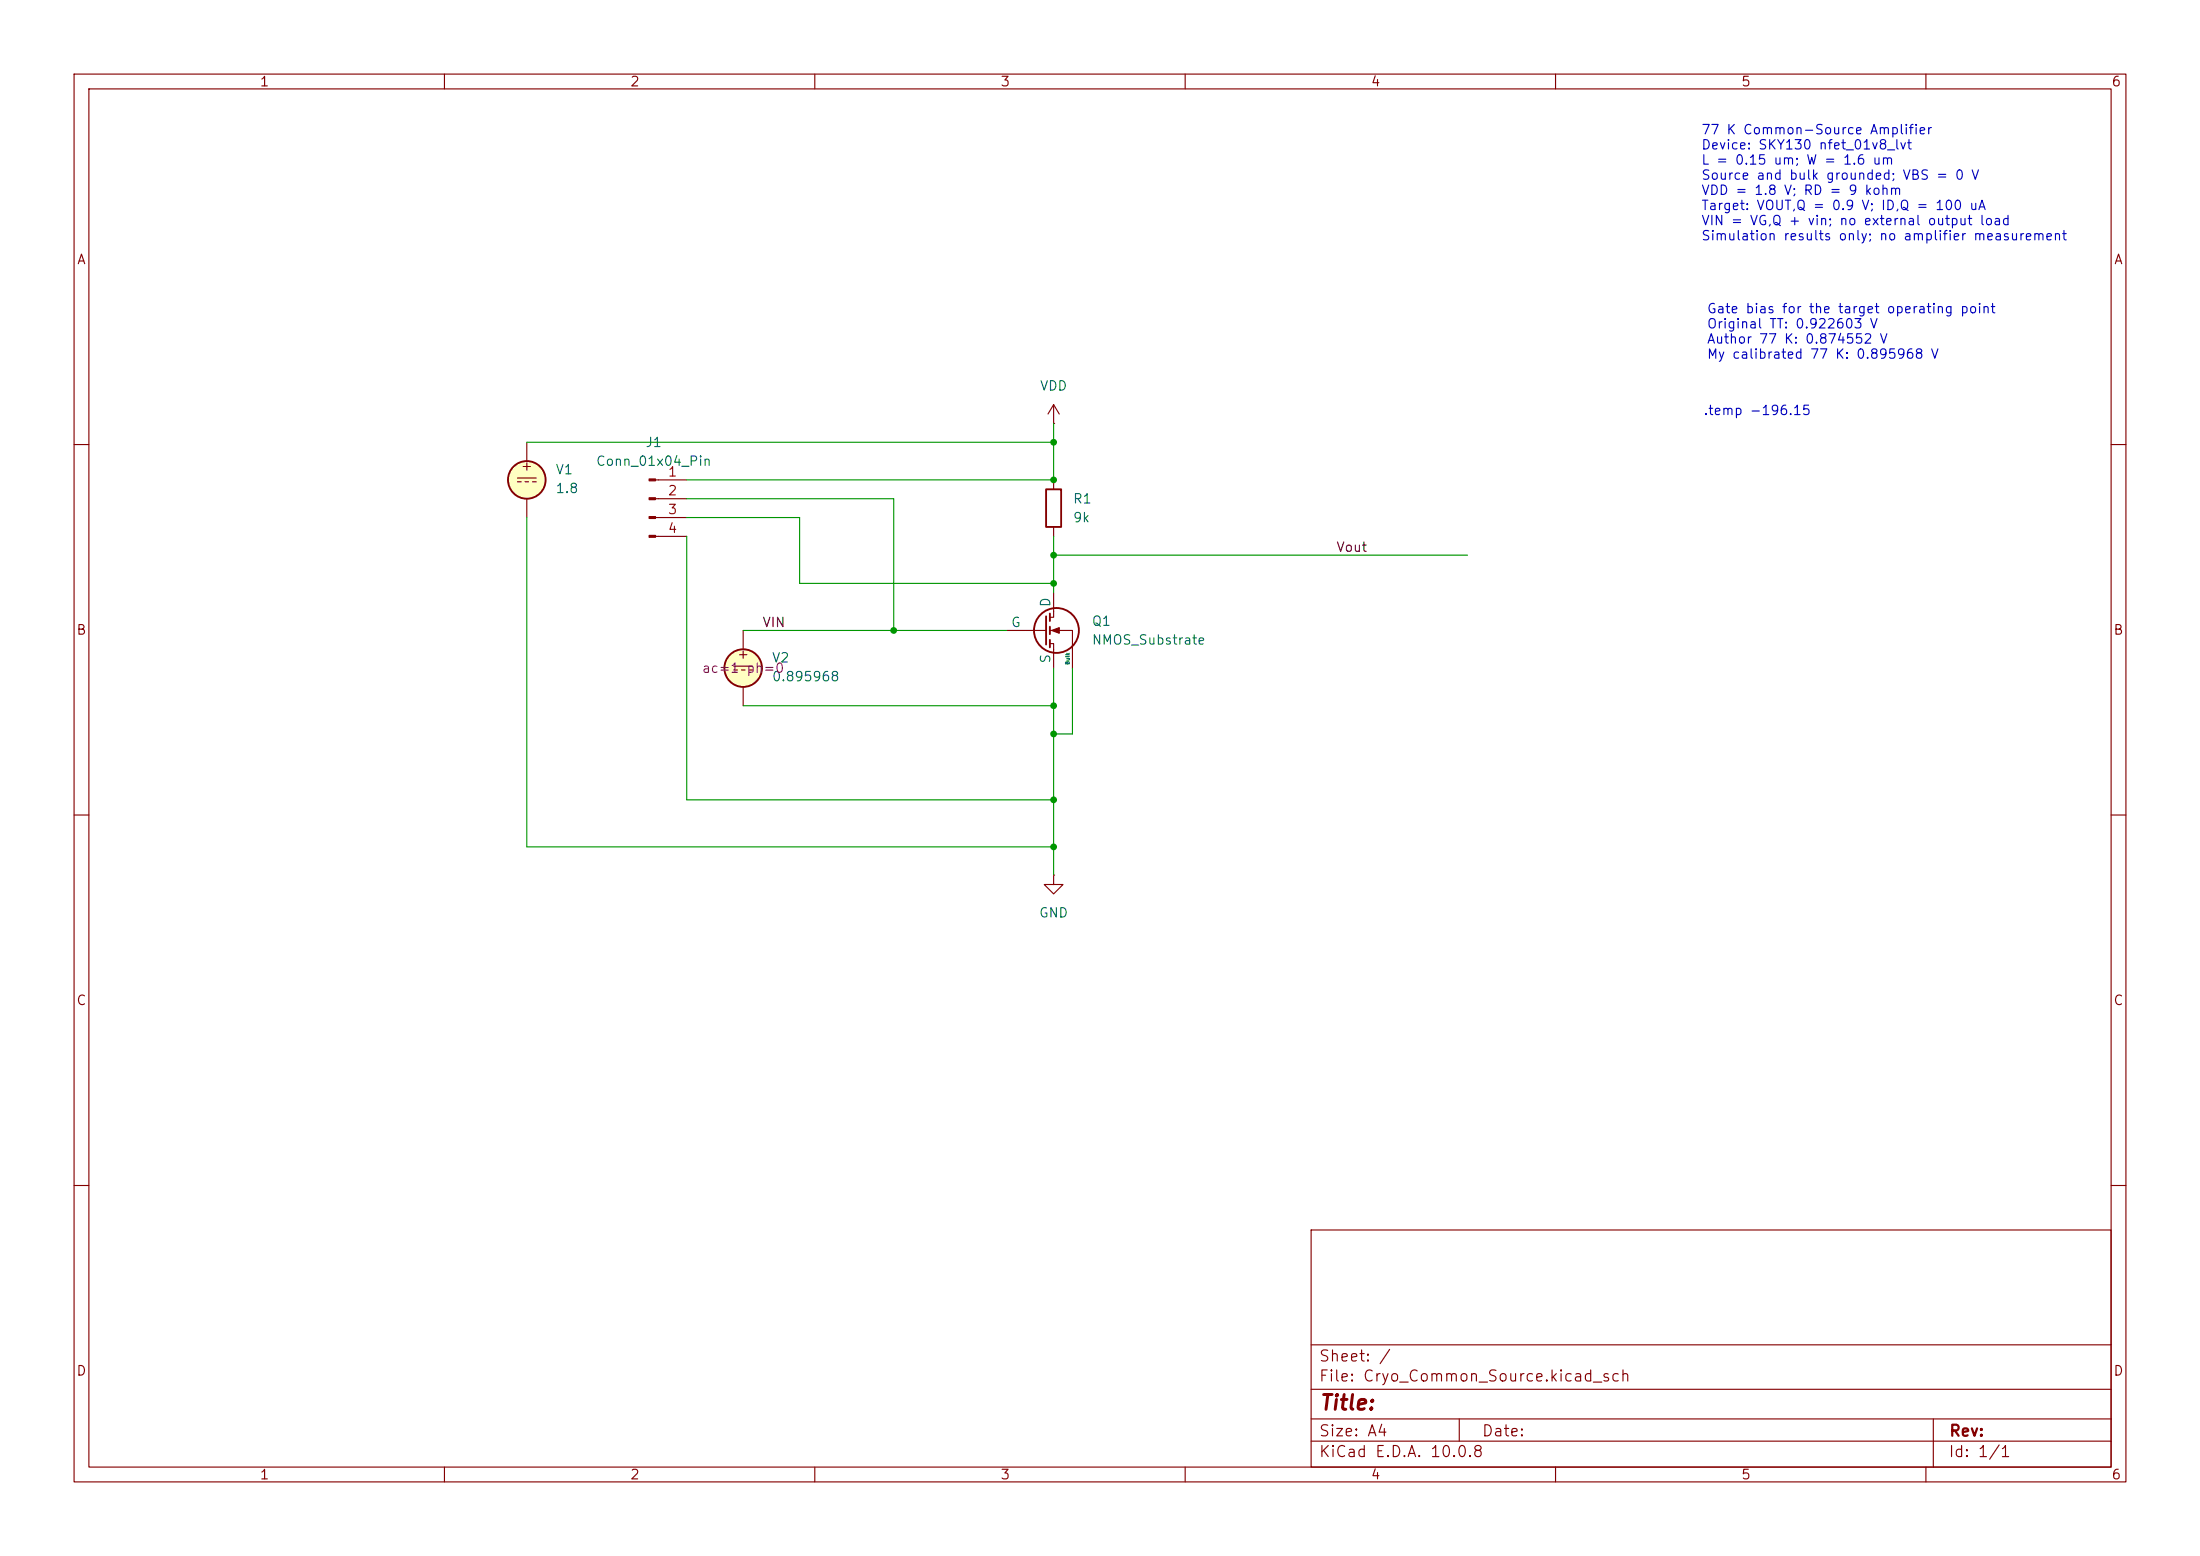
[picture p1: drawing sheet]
(kicad_sch
 (version 20260306)
 (generator "eeschema")
 (generator_version "10.0")
 (paper "A4")
 (lib_symbols
  (symbol "Connector:Conn_01x04_Pin"
   (pin_names
    (offset 1.016) (hide yes)) (exclude_from_sim no) (in_bom yes) (on_board yes)
   (in_pos_files yes)
   (duplicate_pin_numbers_are_jumpers no)
   (property "Reference" "J" (at 0 5.08 0) (show_name no) (do_not_autoplace no) (effects (font (size 1.27 1.27))))
   (property "Value" "Conn_01x04_Pin" (at 0 -7.62 0) (show_name no) (do_not_autoplace no) (effects (font (size 1.27 1.27))))
   (property "Footprint" "" (at 0 0 0) (show_name no) (do_not_autoplace no) (hide yes) (effects (font (size 1.27 1.27))))
   (property "Datasheet" "" (at 0 0 0) (show_name no) (do_not_autoplace no) (hide yes) (effects (font (size 1.27 1.27))))
   (property "Description" "Generic connector, single row, 01x04, script generated" (at 0 0 0) (show_name no) (do_not_autoplace no) (hide yes) (effects (font (size 1.27 1.27))))
   (property "ki_locked" "" (at 0 0 0) (show_name no) (do_not_autoplace no) (effects (font (size 1.27 1.27))))
   (symbol "Conn_01x04_Pin_1_1"
    (rectangle (start 0.8636 2.667) (end 0 2.413) (stroke (width 0.1524) (type default)) (fill (type outline)))
    (rectangle (start 0.8636 0.127) (end 0 -0.127) (stroke (width 0.1524) (type default)) (fill (type outline)))
    (rectangle (start 0.8636 -2.413) (end 0 -2.667) (stroke (width 0.1524) (type default)) (fill (type outline)))
    (rectangle (start 0.8636 -4.953) (end 0 -5.207) (stroke (width 0.1524) (type default)) (fill (type outline)))
    (polyline (pts (xy 1.27 2.54) (xy 0.8636 2.54)) (stroke (width 0.1524) (type default)) (fill (type none)))
    (polyline (pts (xy 1.27 0) (xy 0.8636 0)) (stroke (width 0.1524) (type default)) (fill (type none)))
    (polyline (pts (xy 1.27 -2.54) (xy 0.8636 -2.54)) (stroke (width 0.1524) (type default)) (fill (type none)))
    (polyline (pts (xy 1.27 -5.08) (xy 0.8636 -5.08)) (stroke (width 0.1524) (type default)) (fill (type none)))
    (pin passive line (at 5.08 2.54 180) (length 3.81) (name "Pin_1" (effects (font (size 1.27 1.27)))) (number "1" (effects (font (size 1.27 1.27)))))
    (pin passive line (at 5.08 0 180) (length 3.81) (name "Pin_2" (effects (font (size 1.27 1.27)))) (number "2" (effects (font (size 1.27 1.27)))))
    (pin passive line (at 5.08 -2.54 180) (length 3.81) (name "Pin_3" (effects (font (size 1.27 1.27)))) (number "3" (effects (font (size 1.27 1.27)))))
    (pin passive line (at 5.08 -5.08 180) (length 3.81) (name "Pin_4" (effects (font (size 1.27 1.27)))) (number "4" (effects (font (size 1.27 1.27))))))
   (embedded_fonts no))
  (symbol "Device:R"
   (pin_numbers (hide yes))
   (pin_names
    (offset 0)) (exclude_from_sim no) (in_bom yes) (on_board yes)
   (in_pos_files yes)
   (duplicate_pin_numbers_are_jumpers no)
   (property "Reference" "R" (at 2.032 0 90) (show_name no) (do_not_autoplace no) (effects (font (size 1.27 1.27))))
   (property "Value" "R" (at 0 0 90) (show_name no) (do_not_autoplace no) (effects (font (size 1.27 1.27))))
   (property "Footprint" "" (at -1.778 0 90) (show_name no) (do_not_autoplace no) (hide yes) (effects (font (size 1.27 1.27))))
   (property "Datasheet" "" (at 0 0 0) (show_name no) (do_not_autoplace no) (hide yes) (effects (font (size 1.27 1.27))))
   (property "Description" "Resistor" (at 0 0 0) (show_name no) (do_not_autoplace no) (hide yes) (effects (font (size 1.27 1.27))))
   (symbol "R_0_1"
    (rectangle (start -1.016 -2.54) (end 1.016 2.54) (stroke (width 0.254) (type default)) (fill (type none))))
   (symbol "R_1_1"
    (pin passive line (at 0 3.81 270) (length 1.27) (name "" (effects (font (size 1.27 1.27)))) (number "1" (effects (font (size 1.27 1.27)))))
    (pin passive line (at 0 -3.81 90) (length 1.27) (name "" (effects (font (size 1.27 1.27)))) (number "2" (effects (font (size 1.27 1.27))))))
   (embedded_fonts no))
  (symbol "Simulation_SPICE:NMOS_Substrate"
   (pin_numbers (hide yes))
   (pin_names
    (offset 0)) (exclude_from_sim no) (in_bom yes) (on_board yes)
   (in_pos_files yes)
   (duplicate_pin_numbers_are_jumpers no)
   (property "Reference" "Q" (at 6.985 1.27 0) (show_name no) (do_not_autoplace no) (effects (font (size 1.27 1.27)) (justify left)))
   (property "Value" "NMOS_Substrate" (at 6.985 -1.27 0) (show_name no) (do_not_autoplace no) (effects (font (size 1.27 1.27)) (justify left)))
   (property "Footprint" "" (at 29.845 0 0) (show_name no) (do_not_autoplace no) (hide yes) (effects (font (size 1.27 1.27))))
   (property "Datasheet" "https://ngspice.sourceforge.io/docs/ngspice-html-manual/manual.xhtml#cha_MOSFETs" (at 0 -19.05 0) (show_name no) (do_not_autoplace no) (hide yes) (effects (font (size 1.27 1.27))))
   (property "Description" "N-channel MOSFET symbol with substrate (bulk) pin" (at 0 0 0) (show_name no) (do_not_autoplace no) (hide yes) (effects (font (size 1.27 1.27))))
   (property "Sim.Device" "NMOS" (at 0 -16.51 0) (show_name no) (do_not_autoplace no) (hide yes) (effects (font (size 1.27 1.27))))
   (property "Sim.Type" "MOS1" (at 0 -14.605 0) (show_name no) (do_not_autoplace no) (hide yes) (effects (font (size 1.27 1.27))))
   (property "Sim.Pins" "1=D 2=G 3=S 4=B" (at 0 -12.7 0) (show_name no) (do_not_autoplace no) (hide yes) (effects (font (size 1.27 1.27))))
   (symbol "NMOS_Substrate_0_1"
    (polyline (pts (xy 1.524 1.905) (xy 1.524 -1.905)) (stroke (width 0.254) (type default)) (fill (type none)))
    (polyline (pts (xy 1.524 0) (xy -1.27 0)) (stroke (width 0) (type default)) (fill (type none)))
    (polyline (pts (xy 2.032 2.286) (xy 2.032 1.27)) (stroke (width 0.254) (type default)) (fill (type none)))
    (polyline (pts (xy 2.032 1.778) (xy 2.54 1.778) (xy 2.54 2.54)) (stroke (width 0) (type default)) (fill (type none)))
    (polyline (pts (xy 2.032 0.508) (xy 2.032 -0.508)) (stroke (width 0.254) (type default)) (fill (type none)))
    (polyline (pts (xy 2.032 -1.27) (xy 2.032 -2.286)) (stroke (width 0.254) (type default)) (fill (type none)))
    (polyline (pts (xy 2.286 0) (xy 3.302 0.381) (xy 3.302 -0.381) (xy 2.286 0)) (stroke (width 0) (type default)) (fill (type outline)))
    (polyline (pts (xy 2.54 -2.54) (xy 2.54 -1.778) (xy 2.032 -1.778)) (stroke (width 0) (type default)) (fill (type none)))
    (circle (center 2.921 0) (radius 3.0294) (stroke (width 0.254) (type default)) (fill (type none)))
    (polyline (pts (xy 5.08 -2.54) (xy 5.08 0) (xy 2.032 0)) (stroke (width 0) (type default)) (fill (type none))))
   (symbol "NMOS_Substrate_1_1"
    (pin passive line (at 2.54 5.08 270) (length 2.54) (name "D" (effects (font (size 1.27 1.27)))) (number "1" (effects (font (size 1.27 1.27)))))
    (pin input line (at -3.81 0 0) (length 2.54) (name "G" (effects (font (size 1.27 1.27)))) (number "2" (effects (font (size 1.27 1.27)))))
    (pin passive line (at 2.54 -5.08 90) (length 2.54) (name "S" (effects (font (size 1.27 1.27)))) (number "3" (effects (font (size 1.27 1.27)))))
    (pin input line (at 5.08 -5.08 90) (length 2.54) (name "Bulk" (effects (font (size 0.508 0.508)))) (number "4" (effects (font (size 1.27 1.27))))))
   (embedded_fonts no))
  (symbol "Simulation_SPICE:VDC"
   (pin_numbers (hide yes))
   (pin_names
    (offset 0.0254)) (exclude_from_sim no) (in_bom yes) (on_board yes)
   (in_pos_files yes)
   (duplicate_pin_numbers_are_jumpers no)
   (property "Reference" "V" (at 2.54 2.54 0) (show_name no) (do_not_autoplace no) (effects (font (size 1.27 1.27)) (justify left)))
   (property "Value" "1" (at 2.54 0 0) (show_name no) (do_not_autoplace no) (effects (font (size 1.27 1.27)) (justify left)))
   (property "Footprint" "" (at 0 0 0) (show_name no) (do_not_autoplace no) (hide yes) (effects (font (size 1.27 1.27))))
   (property "Datasheet" "https://ngspice.sourceforge.io/docs/ngspice-html-manual/manual.xhtml#sec_Independent_Sources_for" (at 0 0 0) (show_name no) (do_not_autoplace no) (hide yes) (effects (font (size 1.27 1.27))))
   (property "Description" "Voltage source, DC" (at 0 0 0) (show_name no) (do_not_autoplace no) (hide yes) (effects (font (size 1.27 1.27))))
   (property "Sim.Pins" "1=+ 2=-" (at 0 0 0) (show_name no) (do_not_autoplace no) (hide yes) (effects (font (size 1.27 1.27))))
   (property "Sim.Type" "DC" (at 0 0 0) (show_name no) (do_not_autoplace no) (hide yes) (effects (font (size 1.27 1.27))))
   (property "Sim.Device" "V" (at 0 0 0) (show_name no) (do_not_autoplace no) (hide yes) (effects (font (size 1.27 1.27)) (justify left)))
   (symbol "VDC_0_0"
    (polyline (pts (xy -1.27 0.254) (xy 1.27 0.254)) (stroke (width 0) (type default)) (fill (type none)))
    (polyline (pts (xy -0.762 -0.254) (xy -1.27 -0.254)) (stroke (width 0) (type default)) (fill (type none)))
    (polyline (pts (xy 0.254 -0.254) (xy -0.254 -0.254)) (stroke (width 0) (type default)) (fill (type none)))
    (polyline (pts (xy 1.27 -0.254) (xy 0.762 -0.254)) (stroke (width 0) (type default)) (fill (type none)))
    (text "+" (at 0 1.905 0) (effects (font (size 1.27 1.27)))))
   (symbol "VDC_0_1"
    (circle (center 0 0) (radius 2.54) (stroke (width 0.254) (type default)) (fill (type background))))
   (symbol "VDC_1_1"
    (pin passive line (at 0 5.08 270) (length 2.54) (name "" (effects (font (size 1.27 1.27)))) (number "1" (effects (font (size 1.27 1.27)))))
    (pin passive line (at 0 -5.08 90) (length 2.54) (name "" (effects (font (size 1.27 1.27)))) (number "2" (effects (font (size 1.27 1.27))))))
   (embedded_fonts no))
  (symbol "power:GND"
   (power global)
   (pin_numbers (hide yes))
   (pin_names
    (offset 0) (hide yes)) (exclude_from_sim no) (in_bom yes) (on_board yes)
   (in_pos_files yes)
   (duplicate_pin_numbers_are_jumpers no)
   (property "Reference" "#PWR" (at 0 -6.35 0) (show_name no) (do_not_autoplace no) (hide yes) (effects (font (size 1.27 1.27))))
   (property "Value" "GND" (at 0 -3.81 0) (show_name no) (do_not_autoplace no) (effects (font (size 1.27 1.27))))
   (property "Footprint" "" (at 0 0 0) (show_name no) (do_not_autoplace no) (hide yes) (effects (font (size 1.27 1.27))))
   (property "Datasheet" "" (at 0 0 0) (show_name no) (do_not_autoplace no) (hide yes) (effects (font (size 1.27 1.27))))
   (property "Description" "Power symbol creates a global label with name \"GND\" , ground" (at 0 0 0) (show_name no) (do_not_autoplace no) (hide yes) (effects (font (size 1.27 1.27))))
   (symbol "GND_0_1"
    (polyline (pts (xy 0 0) (xy 0 -1.27) (xy 1.27 -1.27) (xy 0 -2.54) (xy -1.27 -1.27) (xy 0 -1.27)) (stroke (width 0) (type default)) (fill (type none))))
   (symbol "GND_1_1"
    (pin power_in line (at 0 0 270) (length 0) (name "" (effects (font (size 1.27 1.27)))) (number "1" (effects (font (size 1.27 1.27))))))
   (embedded_fonts no))
  (symbol "power:VDD"
   (power global)
   (pin_numbers (hide yes))
   (pin_names
    (offset 0) (hide yes)) (exclude_from_sim no) (in_bom yes) (on_board yes)
   (in_pos_files yes)
   (duplicate_pin_numbers_are_jumpers no)
   (property "Reference" "#PWR" (at 0 -3.81 0) (show_name no) (do_not_autoplace no) (hide yes) (effects (font (size 1.27 1.27))))
   (property "Value" "VDD" (at 0 3.556 0) (show_name no) (do_not_autoplace no) (effects (font (size 1.27 1.27))))
   (property "Footprint" "" (at 0 0 0) (show_name no) (do_not_autoplace no) (hide yes) (effects (font (size 1.27 1.27))))
   (property "Datasheet" "" (at 0 0 0) (show_name no) (do_not_autoplace no) (hide yes) (effects (font (size 1.27 1.27))))
   (property "Description" "Power symbol creates a global label with name \"VDD\"" (at 0 0 0) (show_name no) (do_not_autoplace no) (hide yes) (effects (font (size 1.27 1.27))))
   (symbol "VDD_0_1"
    (polyline (pts (xy -0.762 1.27) (xy 0 2.54)) (stroke (width 0) (type default)) (fill (type none)))
    (polyline (pts (xy 0 2.54) (xy 0.762 1.27)) (stroke (width 0) (type default)) (fill (type none)))
    (polyline (pts (xy 0 0) (xy 0 2.54)) (stroke (width 0) (type default)) (fill (type none))))
   (symbol "VDD_1_1"
    (pin power_in line (at 0 0 90) (length 0) (name "" (effects (font (size 1.27 1.27)))) (number "1" (effects (font (size 1.27 1.27))))))
   (embedded_fonts no)))
 (text "77 K Common-Source Amplifier\nDevice: SKY130 nfet_01v8_lvt\nL = 0.15 um; W = 1.6 um\nSource and bulk grounded; VBS = 0 V\nVDD = 1.8 V; RD = 9 kohm\nTarget: VOUT,Q = 0.9 V; ID,Q = 100 uA\nVIN = VG,Q + vin; no external output load\nSimulation results only; no amplifier measurement"
  (exclude_from_sim no)
  (at 229.616 24.892 0)
  (effects (font (size 1.27 1.27)) (justify left)))
 (text "Gate bias for the target operating point\nOriginal TT: 0.922603 V\nAuthor 77 K: 0.874552 V\nMy calibrated 77 K: 0.895968 V"
  (exclude_from_sim no)
  (at 230.378 44.958 0)
  (effects (font (size 1.27 1.27)) (justify left)))
 (text ".temp -196.15"
  (exclude_from_sim no)
  (at 237.236 55.626 0)
  (effects (font (size 1.27 1.27))))
 (junction
  (at 120.65 85.09)
  (diameter 0)
  (color 0 0 0 0))
 (junction
  (at 142.24 78.74)
  (diameter 0)
  (color 0 0 0 0))
 (junction
  (at 142.24 114.3)
  (diameter 0)
  (color 0 0 0 0))
 (junction
  (at 142.24 64.77)
  (diameter 0)
  (color 0 0 0 0))
 (junction
  (at 142.24 107.95)
  (diameter 0)
  (color 0 0 0 0))
 (junction
  (at 142.24 95.25)
  (diameter 0)
  (color 0 0 0 0))
 (junction
  (at 142.24 74.93)
  (diameter 0)
  (color 0 0 0 0))
 (junction
  (at 142.24 99.06)
  (diameter 0)
  (color 0 0 0 0))
 (junction
  (at 142.24 59.69)
  (diameter 0)
  (color 0 0 0 0))
 (wire
  (pts (xy 71.12 114.3) (xy 142.24 114.3))
  (stroke (width 0) (type default)))
 (wire
  (pts (xy 144.78 90.17) (xy 144.78 99.06))
  (stroke (width 0) (type default)))
 (wire
  (pts (xy 100.33 85.09) (xy 120.65 85.09))
  (stroke (width 0) (type default)))
 (wire
  (pts (xy 142.24 74.93) (xy 142.24 78.74))
  (stroke (width 0) (type default)))
 (wire
  (pts (xy 142.24 114.3) (xy 142.24 118.11))
  (stroke (width 0) (type default)))
 (wire
  (pts (xy 71.12 69.85) (xy 71.12 114.3))
  (stroke (width 0) (type default)))
 (wire
  (pts (xy 71.12 59.69) (xy 142.24 59.69))
  (stroke (width 0) (type default)))
 (wire
  (pts (xy 142.24 57.15) (xy 142.24 64.77))
  (stroke (width 0) (type default)))
 (wire
  (pts (xy 92.71 67.31) (xy 120.65 67.31))
  (stroke (width 0) (type default)))
 (wire
  (pts (xy 142.24 72.39) (xy 142.24 74.93))
  (stroke (width 0) (type default)))
 (wire
  (pts (xy 100.33 95.25) (xy 142.24 95.25))
  (stroke (width 0) (type default)))
 (wire
  (pts (xy 107.95 78.74) (xy 142.24 78.74))
  (stroke (width 0) (type default)))
 (wire
  (pts (xy 142.24 90.17) (xy 142.24 95.25))
  (stroke (width 0) (type default)))
 (wire
  (pts (xy 142.24 99.06) (xy 142.24 107.95))
  (stroke (width 0) (type default)))
 (wire
  (pts (xy 92.71 72.39) (xy 92.71 107.95))
  (stroke (width 0) (type default)))
 (wire
  (pts (xy 107.95 69.85) (xy 107.95 78.74))
  (stroke (width 0) (type default)))
 (wire
  (pts (xy 144.78 99.06) (xy 142.24 99.06))
  (stroke (width 0) (type default)))
 (wire
  (pts (xy 120.65 85.09) (xy 135.89 85.09))
  (stroke (width 0) (type default)))
 (wire
  (pts (xy 92.71 69.85) (xy 107.95 69.85))
  (stroke (width 0) (type default)))
 (wire
  (pts (xy 142.24 107.95) (xy 142.24 114.3))
  (stroke (width 0) (type default)))
 (wire
  (pts (xy 92.71 107.95) (xy 142.24 107.95))
  (stroke (width 0) (type default)))
 (wire
  (pts (xy 142.24 78.74) (xy 142.24 80.01))
  (stroke (width 0) (type default)))
 (wire
  (pts (xy 92.71 64.77) (xy 142.24 64.77))
  (stroke (width 0) (type default)))
 (wire
  (pts (xy 120.65 67.31) (xy 120.65 85.09))
  (stroke (width 0) (type default)))
 (wire
  (pts (xy 142.24 74.93) (xy 198.12 74.93))
  (stroke (width 0) (type default)))
 (wire
  (pts (xy 142.24 95.25) (xy 142.24 99.06))
  (stroke (width 0) (type default)))
 (label "Vout"
  (at 180.34 74.93 0)
  (effects (font (size 1.27 1.27)) (justify left bottom)))
 (label "VIN"
  (at 102.87 85.09 0)
  (effects (font (size 1.27 1.27)) (justify left bottom)))
 (symbol
  (lib_id "Simulation_SPICE:VDC")
  (at 100.33 90.17 0)
  (unit 1)
  (body_style 1)
  (exclude_from_sim no)
  (in_bom yes)
  (on_board no)
  (in_pos_files yes)
  (dnp no)
  (fields_autoplaced yes)
  (property "Reference" "V2" (at 104.14 88.7701 0) (show_name no) (do_not_autoplace no) (effects (font (size 1.27 1.27)) (justify left)))
  (property "Value" "0.895968" (at 104.14 91.3101 0) (show_name no) (do_not_autoplace no) (effects (font (size 1.27 1.27)) (justify left)))
  (property "Footprint" "" (at 100.33 90.17 0) (hide yes) (show_name no) (do_not_autoplace no) (effects (font (size 1.27 1.27))))
  (property "Datasheet" "https://ngspice.sourceforge.io/docs/ngspice-html-manual/manual.xhtml#sec_Independent_Sources_for" (at 100.33 90.17 0) (hide yes) (show_name no) (do_not_autoplace no) (effects (font (size 1.27 1.27))))
  (property "Description" "Voltage source, DC" (at 100.33 90.17 0) (hide yes) (show_name no) (do_not_autoplace no) (effects (font (size 1.27 1.27))))
  (property "Sim.Pins" "1=+ 2=-" (at 100.33 90.17 0) (hide yes) (show_name no) (do_not_autoplace no) (effects (font (size 1.27 1.27))))
  (property "Sim.Type" "DC" (at 100.33 90.17 0) (hide yes) (show_name no) (do_not_autoplace no) (effects (font (size 1.27 1.27))))
  (property "Sim.Device" "V" (at 100.33 90.17 0) (hide yes) (show_name no) (do_not_autoplace no) (effects (font (size 1.27 1.27)) (justify left)))
  (property "Sim.Params" "ac=1 ph=0" (at 100.33 90.17 0) (show_name no) (do_not_autoplace no) (effects (font (size 1.27 1.27))))
  (pin "2")
  (pin "1"))
 (symbol
  (lib_id "Simulation_SPICE:NMOS_Substrate")
  (at 139.7 85.09 0)
  (unit 1)
  (body_style 1)
  (exclude_from_sim no)
  (in_bom yes)
  (on_board yes)
  (in_pos_files yes)
  (dnp no)
  (fields_autoplaced yes)
  (property "Reference" "Q1" (at 147.32 83.8199 0) (show_name no) (do_not_autoplace no) (effects (font (size 1.27 1.27)) (justify left)))
  (property "Value" "NMOS_Substrate" (at 147.32 86.3599 0) (show_name no) (do_not_autoplace no) (effects (font (size 1.27 1.27)) (justify left)))
  (property "Footprint" "SKY130_Custom:SKY130_NMOS_DIE_BOND_V2" (at 169.545 85.09 0) (hide yes) (show_name no) (do_not_autoplace no) (effects (font (size 1.27 1.27))))
  (property "Datasheet" "https://ngspice.sourceforge.io/docs/ngspice-html-manual/manual.xhtml#cha_MOSFETs" (at 139.7 104.14 0) (hide yes) (show_name no) (do_not_autoplace no) (effects (font (size 1.27 1.27))))
  (property "Description" "N-channel MOSFET symbol with substrate (bulk) pin" (at 139.7 85.09 0) (hide yes) (show_name no) (do_not_autoplace no) (effects (font (size 1.27 1.27))))
  (property "Sim.Library" "models/my77k_nmos_kicad.lib" (at 139.7 85.09 0) (hide yes) (show_name no) (do_not_autoplace no) (effects (font (size 1.27 1.27))))
  (property "Sim.Name" "my77k_nmos" (at 139.7 85.09 0) (hide yes) (show_name no) (do_not_autoplace no) (effects (font (size 1.27 1.27))))
  (property "Sim.Device" "SUBCKT" (at 139.7 85.09 0) (hide yes) (show_name no) (do_not_autoplace no) (effects (font (size 1.27 1.27))))
  (property "Sim.Pins" "1=d 2=g 3=s 4=b" (at 139.7 85.09 0) (hide yes) (show_name no) (do_not_autoplace no) (effects (font (size 1.27 1.27))))
  (pin "3")
  (pin "4")
  (pin "1")
  (pin "2"))
 (symbol
  (lib_id "Device:R")
  (at 142.24 68.58 0)
  (unit 1)
  (body_style 1)
  (exclude_from_sim no)
  (in_bom yes)
  (on_board yes)
  (in_pos_files yes)
  (dnp no)
  (fields_autoplaced yes)
  (property "Reference" "R1" (at 144.78 67.3099 0) (show_name no) (do_not_autoplace no) (effects (font (size 1.27 1.27)) (justify left)))
  (property "Value" "9k" (at 144.78 69.8499 0) (show_name no) (do_not_autoplace no) (effects (font (size 1.27 1.27)) (justify left)))
  (property "Footprint" "Resistor_SMD:R_0805_2012Metric" (at 140.462 68.58 90) (hide yes) (show_name no) (do_not_autoplace no) (effects (font (size 1.27 1.27))))
  (property "Datasheet" "" (at 142.24 68.58 0) (hide yes) (show_name no) (do_not_autoplace no) (effects (font (size 1.27 1.27))))
  (property "Description" "Resistor" (at 142.24 68.58 0) (hide yes) (show_name no) (do_not_autoplace no) (effects (font (size 1.27 1.27))))
  (pin "2")
  (pin "1"))
 (symbol
  (lib_id "Simulation_SPICE:VDC")
  (at 71.12 64.77 0)
  (unit 1)
  (body_style 1)
  (exclude_from_sim no)
  (in_bom yes)
  (on_board no)
  (in_pos_files yes)
  (dnp no)
  (fields_autoplaced yes)
  (property "Reference" "V1" (at 74.93 63.3701 0) (show_name no) (do_not_autoplace no) (effects (font (size 1.27 1.27)) (justify left)))
  (property "Value" "1.8" (at 74.93 65.9101 0) (show_name no) (do_not_autoplace no) (effects (font (size 1.27 1.27)) (justify left)))
  (property "Footprint" "" (at 71.12 64.77 0) (hide yes) (show_name no) (do_not_autoplace no) (effects (font (size 1.27 1.27))))
  (property "Datasheet" "https://ngspice.sourceforge.io/docs/ngspice-html-manual/manual.xhtml#sec_Independent_Sources_for" (at 71.12 64.77 0) (hide yes) (show_name no) (do_not_autoplace no) (effects (font (size 1.27 1.27))))
  (property "Description" "Voltage source, DC" (at 71.12 64.77 0) (hide yes) (show_name no) (do_not_autoplace no) (effects (font (size 1.27 1.27))))
  (property "Sim.Pins" "1=+ 2=-" (at 71.12 64.77 0) (hide yes) (show_name no) (do_not_autoplace no) (effects (font (size 1.27 1.27))))
  (property "Sim.Type" "DC" (at 71.12 64.77 0) (hide yes) (show_name no) (do_not_autoplace no) (effects (font (size 1.27 1.27))))
  (property "Sim.Device" "V" (at 71.12 64.77 0) (hide yes) (show_name no) (do_not_autoplace no) (effects (font (size 1.27 1.27)) (justify left)))
  (pin "2")
  (pin "1"))
 (symbol
  (lib_id "power:VDD")
  (at 142.24 57.15 0)
  (unit 1)
  (body_style 1)
  (exclude_from_sim no)
  (in_bom yes)
  (on_board yes)
  (in_pos_files yes)
  (dnp no)
  (fields_autoplaced yes)
  (property "Reference" "#PWR01" (at 142.24 60.96 0) (hide yes) (show_name no) (do_not_autoplace no) (effects (font (size 1.27 1.27))))
  (property "Value" "VDD" (at 142.24 52.07 0) (show_name no) (do_not_autoplace no) (effects (font (size 1.27 1.27))))
  (property "Footprint" "" (at 142.24 57.15 0) (hide yes) (show_name no) (do_not_autoplace no) (effects (font (size 1.27 1.27))))
  (property "Datasheet" "" (at 142.24 57.15 0) (hide yes) (show_name no) (do_not_autoplace no) (effects (font (size 1.27 1.27))))
  (property "Description" "Power symbol creates a global label with name \"VDD\"" (at 142.24 57.15 0) (hide yes) (show_name no) (do_not_autoplace no) (effects (font (size 1.27 1.27))))
  (pin "1"))
 (symbol
  (lib_id "power:GND")
  (at 142.24 118.11 0)
  (unit 1)
  (body_style 1)
  (exclude_from_sim no)
  (in_bom yes)
  (on_board yes)
  (in_pos_files yes)
  (dnp no)
  (fields_autoplaced yes)
  (property "Reference" "#PWR02" (at 142.24 124.46 0) (hide yes) (show_name no) (do_not_autoplace no) (effects (font (size 1.27 1.27))))
  (property "Value" "GND" (at 142.24 123.19 0) (show_name no) (do_not_autoplace no) (effects (font (size 1.27 1.27))))
  (property "Footprint" "" (at 142.24 118.11 0) (hide yes) (show_name no) (do_not_autoplace no) (effects (font (size 1.27 1.27))))
  (property "Datasheet" "" (at 142.24 118.11 0) (hide yes) (show_name no) (do_not_autoplace no) (effects (font (size 1.27 1.27))))
  (property "Description" "Power symbol creates a global label with name \"GND\" , ground" (at 142.24 118.11 0) (hide yes) (show_name no) (do_not_autoplace no) (effects (font (size 1.27 1.27))))
  (pin "1"))
 (symbol
  (lib_id "Connector:Conn_01x04_Pin")
  (at 87.63 67.31 0)
  (unit 1)
  (body_style 1)
  (exclude_from_sim no)
  (in_bom yes)
  (on_board yes)
  (in_pos_files yes)
  (dnp no)
  (property "Reference" "J1" (at 88.265 59.69 0) (show_name no) (do_not_autoplace no) (effects (font (size 1.27 1.27))))
  (property "Value" "Conn_01x04_Pin" (at 88.265 62.23 0) (show_name no) (do_not_autoplace no) (effects (font (size 1.27 1.27))))
  (property "Footprint" "Connector_PinHeader_2.54mm:PinHeader_1x04_P2.54mm_Vertical" (at 87.63 67.31 0) (hide yes) (show_name no) (do_not_autoplace no) (effects (font (size 1.27 1.27))))
  (property "Datasheet" "" (at 87.63 67.31 0) (hide yes) (show_name no) (do_not_autoplace no) (effects (font (size 1.27 1.27))))
  (property "Description" "Generic connector, single row, 01x04, script generated" (at 87.63 67.31 0) (hide yes) (show_name no) (do_not_autoplace no) (effects (font (size 1.27 1.27))))
  (pin "2")
  (pin "3")
  (pin "4")
  (pin "1"))
 (sheet_instances
  (path ""
   (page "1")))
 (embedded_fonts no))
